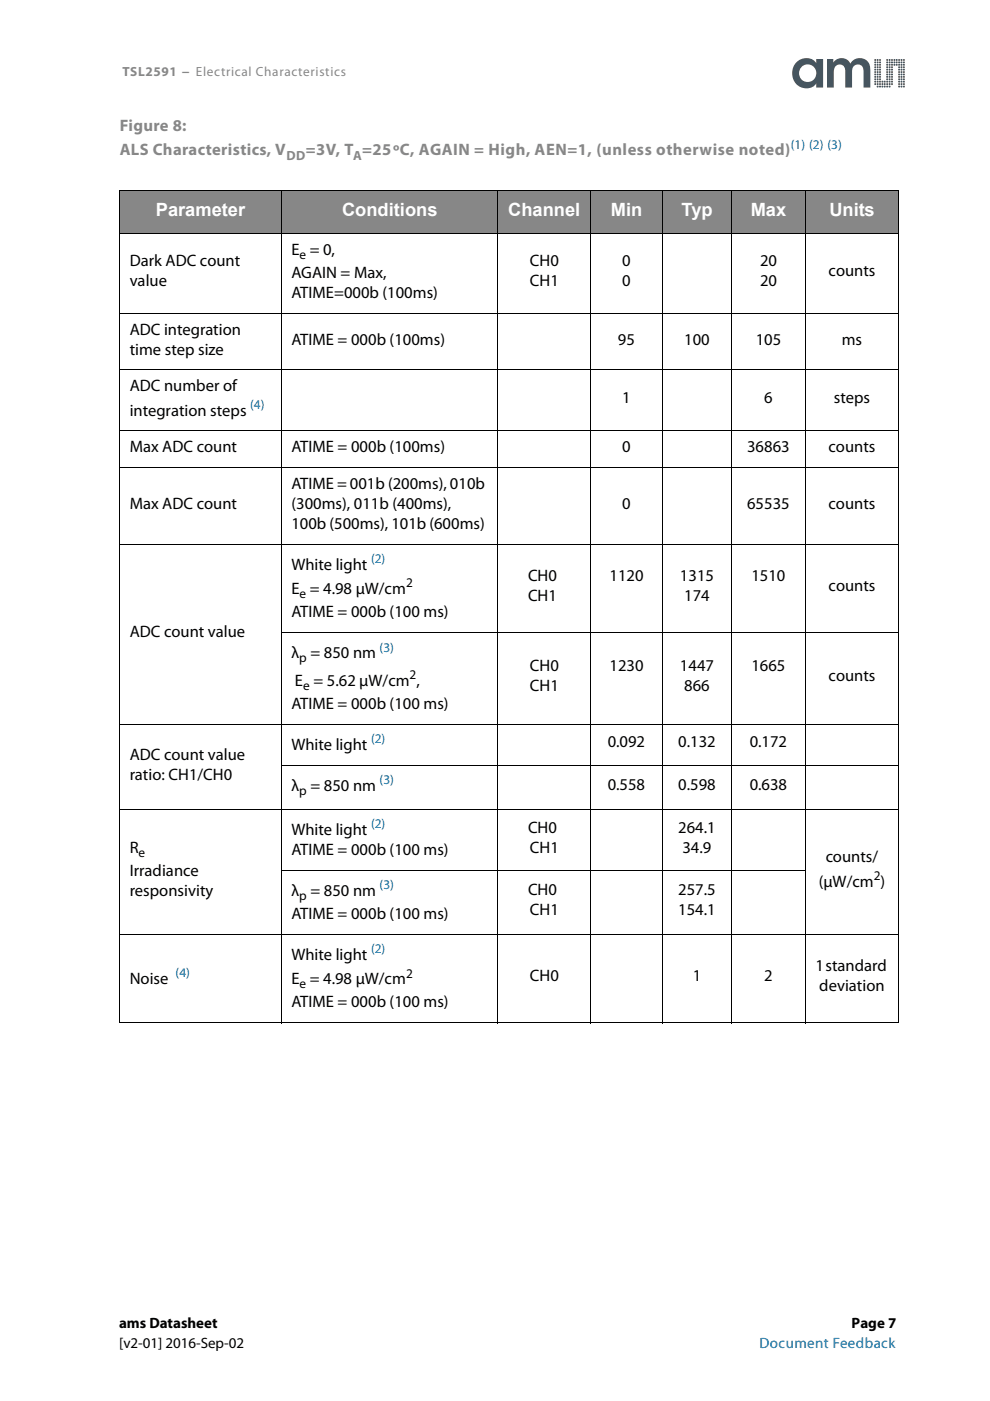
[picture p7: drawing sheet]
<svg xmlns="http://www.w3.org/2000/svg" width="210mm" height="297mm" viewBox="0 0 210 297" stroke-linecap="round" stroke-linejoin="round" font-family="sans-serif">
<g fill="#46555f">
<path d="M191.5 18.2h.3v.3h-.3z"/>
<path d="M191.5 17.7h.3v.3h-.3z"/>
<path d="M191.5 17.2h.3v.3h-.3z"/>
<path d="M191.5 16.6l.3 .1v.3l-.3-.1z"/>
<path d="M191.5 16.2h.3v.3l-.3-.1z"/>
<path d="M191.5 15.6h.3v.4l-.3-.1z"/>
<path d="M191.5 15.1h.3v.3h-.3z"/>
<path d="M191.5 14.6h.3v.3h-.3z"/>
<path d="M191.5 14.1h.3v.3h-.3z"/>
<path d="M191.5 13.6h.3v.3h-.3z"/>
<path d="M191.5 13.1h.3v.3h-.3z"/>
<path d="M191.5 12.6h.3v.3h-.3z"/>
<path d="M191 18.2h.3v.3h-.3z"/>
<path d="M191 17.7h.3v.3h-.3z"/>
<path d="M191 17.2h.3v.3h-.3z"/>
<path d="M191 16.7h.3v.3l-.3-.1z"/>
<path d="M191 16.2h.3v.3l-.3-.1z"/>
<path d="M191 15.6h.3v.3h-.3z"/>
<path d="M191 15.1h.3v.3h-.3z"/>
<path d="M191 14.6h.3v.3h-.3z"/>
<path d="M191 14.1h.3v.3h-.3z"/>
<path d="M191 13.6h.3v.3h-.3z"/>
<path d="M191 13.1h.3v.3h-.3z"/>
<path d="M191 12.6h.3v.3h-.3z"/>
<path d="M190.5 16.2h.3v.2h-.3z"/>
<path d="M190.5 15.6h.3v.3h-.3z"/>
<path d="M190.5 15.1h.3v.3h-.3z"/>
<path d="M190.5 14.6h.3v.3h-.3z"/>
<path d="M190.5 12.6h.3v.3l-.3-.1z"/>
<path d="M190.5 13.1h.3v.3h-.3z"/>
<path d="M190.5 13.6h.3v.3h-.3z"/>
<path d="M190.5 14.1h.3v.3h-.3z"/>
<path d="M190.5 16.7h.3v.3l-.3-.1z"/>
<path d="M190.5 17.2h.3v.3h-.3z"/>
<path d="M190.5 17.7h.3v.3h-.3z"/>
<path d="M190.5 18.2h.3v.3h-.3z"/>
<path d="M190 13.6h.3v.3h-.3z"/>
<path d="M190 13.1h.3v.3h-.3z"/>
<path d="M190 12.6h.3v.3h-.3z"/>
<path d="M189.5 13.6h.3v.3h-.3z"/>
<path d="M189.5 13.1h.3v.3h-.3z"/>
<path d="M189.5 12.6h.3v.3h-.3z"/>
<path d="M189 17.7h.3v.3h-.3z"/>
<path d="M189 17.2h.3v.3h-.3z"/>
<path d="M189 16.7h.3v.3l-.3-.1z"/>
<path d="M189 16.2h.3v.3l-.3-.1z"/>
<path d="M189 15.6h.3v.3h-.3z"/>
<path d="M189 15.1h.3v.3h-.3z"/>
<path d="M189 14.6h.3v.3h-.3z"/>
<path d="M189 14.1h.3v.3h-.3z"/>
<path d="M189 13.6h.3v.3h-.3z"/>
<path d="M189 13.1h.3v.3h-.3z"/>
<path d="M189 12.6h.3v.3h-.3z"/>
<path d="M188.5 16.2h.3v.2h-.3z"/>
<path d="M188.5 15.6h.3v.3h-.4z"/>
<path d="M188.5 15.1h.3v.3h-.4z"/>
<path d="M188.5 14.6h.2l.1 .3h-.3z"/>
<path d="M188.5 12.6h.3v.3l-.3-.1z"/>
<path d="M188.5 13.1h.3v.3h-.3z"/>
<path d="M188.5 13.6h.3v.3h-.3z"/>
<path d="M188.5 14.1h.3v.3h-.3z"/>
<path d="M188.5 16.7h.3v.3l-.3-.1z"/>
<path d="M188.5 17.2h.3v.3h-.3z"/>
<path d="M188.5 17.7h.3v.3h-.3z"/>
<path d="M188.5 18.2h.3v.3h-.3z"/>
<path d="M188 18.2h.3l-.1 .3h-.2z"/>
<path d="M187.9 17.7h.4l-.1 .3h-.2z"/>
<path d="M188 17.2h.3l-.1 .3h-.3z"/>
<path d="M188 16.6l.3 .1-.1 .3-.3-.1z"/>
<path d="M187.9 16.2h.4l-.1 .3-.3-.1z"/>
<path d="M188 15.6h.2v.4l-.3-.1z"/>
<path d="M188 15.1h.2v.3h-.3z"/>
<path d="M188 14.6h.3l-.1 .3h-.3z"/>
<path d="M188 14.1h.3l-.1 .3h-.2z"/>
<path d="M187.9 13.6h.4l-.1 .3h-.3z"/>
<path d="M188 13.1h.3v.3h-.3z"/>
<path d="M188 12.6h.3v.3h-.3z"/>
<path d="M187.4 17.2h.3v.3h-.3z"/>
<path d="M187.5 17.7h.2v.3h-.3z"/>
<path d="M187.4 18.2h.3v.3h-.3z"/>
<path d="M186.9 17.2h.3v.3h-.3z"/>
<path d="M187 17.7h.2v.3h-.3z"/>
<path d="M186.9 18.2h.3v.3h-.3z"/>
<path d="M186.4 16.2h.3v.2h-.3z"/>
<path d="M186.5 15.6h.2v.3h-.3z"/>
<path d="M186.5 15.1h.2v.3h-.3z"/>
<path d="M186.4 14.6h.3v.3h-.3z"/>
<path d="M186.4 12.6h.3v.3l-.3-.1z"/>
<path d="M186.4 13.1h.3v.3h-.3z"/>
<path d="M186.4 13.6h.3v.3h-.3z"/>
<path d="M186.4 14.1h.3v.3h-.3z"/>
<path d="M186.4 16.7h.3v.3l-.3-.1z"/>
<path d="M186.4 17.2h.3v.3h-.3z"/>
<path d="M186.5 17.7h.2v.3h-.3z"/>
<path d="M186.4 18.2h.3v.3h-.3z"/>
<path d="M186 18.2h.2v.3h-.3z"/>
<path d="M185.9 17.7h.3v.3h-.3z"/>
<path d="M185.9 17.2h.3v.3h-.3z"/>
<path d="M185.9 16.6l.3 .1v.3l-.3-.1z"/>
<path d="M185.9 16.2h.3v.3l-.3-.1z"/>
<path d="M185.9 15.6h.3v.4l-.3-.1z"/>
<path d="M185.9 15.1h.3v.3h-.3z"/>
<path d="M185.9 14.6h.3v.3h-.3z"/>
<path d="M185.9 14.1h.3v.3h-.3z"/>
<path d="M185.9 13.6h.3v.3h-.3z"/>
<path d="M185.9 13.1h.3v.3h-.3z"/>
<path d="M185.9 12.6h.3v.3h-.3z"/>
<path d="M185.4 17.7h.3v.3h-.3z"/>
<path d="M185.4 17.2h.3v.3h-.3z"/>
<path d="M185.4 16.7h.3v.3l-.3-.1z"/>
<path d="M185.4 16.2h.3v.3l-.3-.1z"/>
<path d="M185.4 15.6h.3v.3h-.3z"/>
<path d="M185.4 15.1h.3v.3h-.3z"/>
<path d="M185.4 14.6h.3v.3h-.3z"/>
<path d="M185.4 14.1h.3v.3h-.3z"/>
<path d="M185.4 13.6h.3v.3h-.3z"/>
<path d="M185.4 13.1h.3v.3h-.3z"/>
<path d="M168.9 13.2a3.2 3.2 0 0 0-.5 4.1 3.2 3.2 0 0 0 4 1.1l.7-.7v.9h1.4v-6.1h-1.4v.9a2.67 2.67 0 0 0-4.2-.2zM169.4 15.5a1.85 1.85 0 0 1 3.7 0 1.85 1.85 0 0 1-3.7 0zM175.3 12.5v6.1h1.5v-3.2a1.26 1.26 0 0 1 .7-1.6 1.26 1.26 0 0 1 1.6 .7l.1 4.1h1.5v-3.2a1.27 1.27 0 0 1 1.1-1.7 1.27 1.27 0 0 1 1.3 1.6v3.3h1.4v-2.9a2.82 2.82 0 0 0-1.6-3.3 2.26 2.26 0 0 0-2.6 1.1 2.08 2.08 0 0 0-3.6-.2v-.8z"/>
<circle cx="185.6" cy="12.7" r=".21"/>
</g>
<g fill="#878787">
<path d="M25.4 40.4h34.3v9.2h-34.3z"/>
<path d="M59.7 40.4h45.9v9.2h-45.9z"/>
<path d="M105.6 40.4h19.6v9.2h-19.6z"/>
<path d="M125.2 40.4h15.2v9.2h-15.2z"/>
<path d="M140.4 40.4h14.7v9.2h-14.7z"/>
<path d="M155.1 40.4h15.7v9.2h-15.7z"/>
<path d="M170.8 40.4h19.7v9.2h-19.7z"/>
</g>
<g fill="none" stroke="#000" stroke-width=".21">
<path d="M25.3 40.4h165.3M25.3 49.6h165.3M25.4 40.5v176.3M59.7 40.3v176.6M105.6 40.3v176.6M125.2 40.3v176.6M140.4 40.3v176.6M155.1 40.3v176.6M170.8 40.3v176.6M190.5 40.5v176.3M25.3 66.4h165.3M25.3 78.4h165.3"/>
<path d="M25.3 91.4h165.3M25.3 99.1h165.3M25.3 115.4h165.3M59.6 134.1h131M25.3 153.5h165.3M25.3 171.6h165.3M59.6 162.2h131M25.3 198.1h165.3M59.6 184.5h111.3M25.3 216.9h165.3"/>
</g>
<g font-size="3.9" fill="#fff">
<text x="33" y="45.8">Parameter</text>
<text x="72.5" y="45.8">Conditions</text>
<text x="107.8" y="45.8">Channel</text>
<text x="129.5" y="45.8">Min</text>
<text x="144.5" y="45.8">Typ</text>
<text x="159.2" y="45.8">Max</text>
<text x="175.9" y="45.8">Units</text>
</g>
<g font-size="3.5" fill="#878787">
<text x="25.4" y="27.8">Figure 8:</text>
<text x="25.4" y="32.9">ALS Characteristics, V</text>
<text x="64.8" y="32.9">=3V, T =25ºC, AGAIN = High, AEN=1, (unless otherwise noted)</text>
</g>
<g font-size="3.5">
<text x="27.5" y="56.5">Dark ADC count</text>
<text x="61.8" y="54">E = 0,</text>
<text x="61.8" y="58.9">AGAIN = Max,</text>
<text x="112.3" y="56.5">CH0</text>
<text x="131.9" y="56.5">0</text>
<text x="161.1" y="56.5">20</text>
<text x="175.7" y="58.6">counts</text>
<text x="27.5" y="60.7">value</text>
<text x="61.8" y="63.2">ATIME=000b (100ms)</text>
<text x="112.3" y="60.7">CH1</text>
<text x="131.9" y="60.7">0</text>
<text x="161.1" y="60.7">20</text>
<text x="27.5" y="70.9">ADC integration</text>
<text x="27.5" y="75.2">time step size</text>
<text x="61.8" y="73">ATIME = 000b (100ms)</text>
<text x="131" y="73">95</text>
<text x="145.1" y="73">100</text>
<text x="160.2" y="73">105</text>
<text x="178.5" y="73">ms</text>
<text x="27.5" y="82.9">ADC number of</text>
<text x="27.5" y="88.1">integration steps</text>
<text x="131.9" y="85.5">1</text>
<text x="162" y="85.5">6</text>
<text x="176.8" y="85.5">steps</text>
<text x="27.5" y="95.8">Max ADC count</text>
<text x="61.8" y="95.8">ATIME = 000b (100ms)</text>
<text x="131.9" y="95.8">0</text>
<text x="158.4" y="95.8">36863</text>
<text x="175.7" y="95.8">counts</text>
<text x="27.5" y="107.8">Max ADC count</text>
<text x="61.8" y="103.6">ATIME = 001b (200ms), 010b</text>
<text x="61.8" y="107.8">(300ms), 011b (400ms),</text>
<text x="131.9" y="107.8">0</text>
<text x="158.4" y="107.8">65535</text>
<text x="175.7" y="107.8">counts</text>
<text x="61.8" y="112.1">100b (500ms), 101b (600ms)</text>
<text x="61.8" y="120.8">White light</text>
<text x="61.8" y="126">E = 4.98 μW/cm</text>
<text x="112" y="123.2">CH0</text>
<text x="129.2" y="123.2">1120</text>
<text x="144.2" y="123.2">1315</text>
<text x="159.3" y="123.2">1510</text>
<text x="175.7" y="125.3">counts</text>
<text x="61.8" y="130.8">ATIME = 000b (100 ms)</text>
<text x="112" y="127.5">CH1</text>
<text x="145.1" y="127.5">174</text>
<text x="27.5" y="135">ADC count value</text>
<text x="61.8" y="139.5">λ = 850 nm</text>
<text x="112.3" y="142.3">CH0</text>
<text x="129.2" y="142.3">1230</text>
<text x="144.2" y="142.3">1447</text>
<text x="159.3" y="142.3">1665</text>
<text x="62.5" y="145.4">E = 5.62 μW/cm ,</text>
<text x="112.3" y="146.5">CH1</text>
<text x="145.1" y="146.5">866</text>
<text x="175.7" y="144.4">counts</text>
<text x="61.8" y="150.2">ATIME = 000b (100 ms)</text>
<text x="27.5" y="161">ADC count value</text>
<text x="61.8" y="158.9">White light</text>
<text x="128.8" y="158.5">0.092</text>
<text x="143.8" y="158.5">0.132</text>
<text x="159" y="158.5">0.172</text>
<text x="27.5" y="165.3">ratio: CH1/CH0</text>
<text x="61.8" y="167.6">λ = 850 nm</text>
<text x="128.8" y="167.5">0.558</text>
<text x="143.8" y="167.5">0.598</text>
<text x="159" y="167.5">0.638</text>
<text x="61.8" y="177">White light</text>
<text x="112" y="176.5">CH0</text>
<text x="143.8" y="176.5">264.1</text>
<text x="27.5" y="180.9">R</text>
<text x="27.5" y="185.8">Irradiance</text>
<text x="61.8" y="181.2">ATIME = 000b (100 ms)</text>
<text x="112.3" y="180.8">CH1</text>
<text x="144.7" y="180.8">34.9</text>
<text x="175.1" y="182.8">counts/</text>
<text x="27.5" y="190">responsivity</text>
<text x="61.8" y="189.9">λ = 850 nm</text>
<text x="112" y="189.8">CH0</text>
<text x="143.8" y="189.8">257.5</text>
<text x="173.6" y="188">(μW/cm )</text>
<text x="61.8" y="194.8">ATIME = 000b (100 ms)</text>
<text x="112.3" y="194">CH1</text>
<text x="143.8" y="194">154.1</text>
<text x="61.8" y="203.5">White light</text>
<text x="27.5" y="208.5">Noise</text>
<text x="61.8" y="208.7">E = 4.98 μW/cm</text>
<text x="112.3" y="208.1">CH0</text>
<text x="146.9" y="208.1">1</text>
<text x="162" y="208.1">2</text>
<text x="172.9" y="206">1 standard</text>
<text x="61.8" y="213.6">ATIME = 000b (100 ms)</text>
<text x="173.7" y="210.2">deviation</text>
</g>
<g font-size="3.2">
<text x="25.3" y="281.5">ams Datasheet</text>
<text x="180.6" y="281.5">Page 7</text>
<text x="25.3" y="285.8">[v2-01] 2016-Sep-02</text>
</g>
<text font-size="3.2" fill="#0075b1" x="161" y="285.8">Document Feedback</text>
<g font-size="2.8" fill="#878787">
<text x="26" y="16.2">TSL2591 − Electrical Characteristics</text>
<text x="60.7" y="33.8">DD</text>
<text x="74.9" y="33.8">A</text>
</g>
<g font-size="2.8" fill="#0075b1">
<text x="167.7" y="31.5">(1) (2) (3)</text>
<text x="53" y="86.7">(4)</text>
<text x="78.7" y="119.4">(2)</text>
<text x="80.5" y="138.1">(3)</text>
<text x="78.7" y="157.5">(2)</text>
<text x="80.5" y="166.2">(3)</text>
<text x="78.7" y="175.6">(2)</text>
<text x="80.5" y="188.5">(3)</text>
<text x="78.7" y="202.1">(2)</text>
<text x="37.2" y="207.1">(4)</text>
</g>
<g font-size="2.8">
<text x="63.5" y="54.9">e</text>
<text x="86.1" y="124.5">2</text>
<text x="63.5" y="126.8">e</text>
<text x="63.5" y="140.4">p</text>
<text x="86.8" y="144">2</text>
<text x="64.3" y="146.2">e</text>
<text x="63.5" y="168.5">p</text>
<text x="29.4" y="181.8">e</text>
<text x="63.5" y="190.8">p</text>
<text x="185.3" y="186.6">2</text>
<text x="63.5" y="209.6">e</text>
<text x="86.1" y="207.3">2</text>
</g>
</svg>
